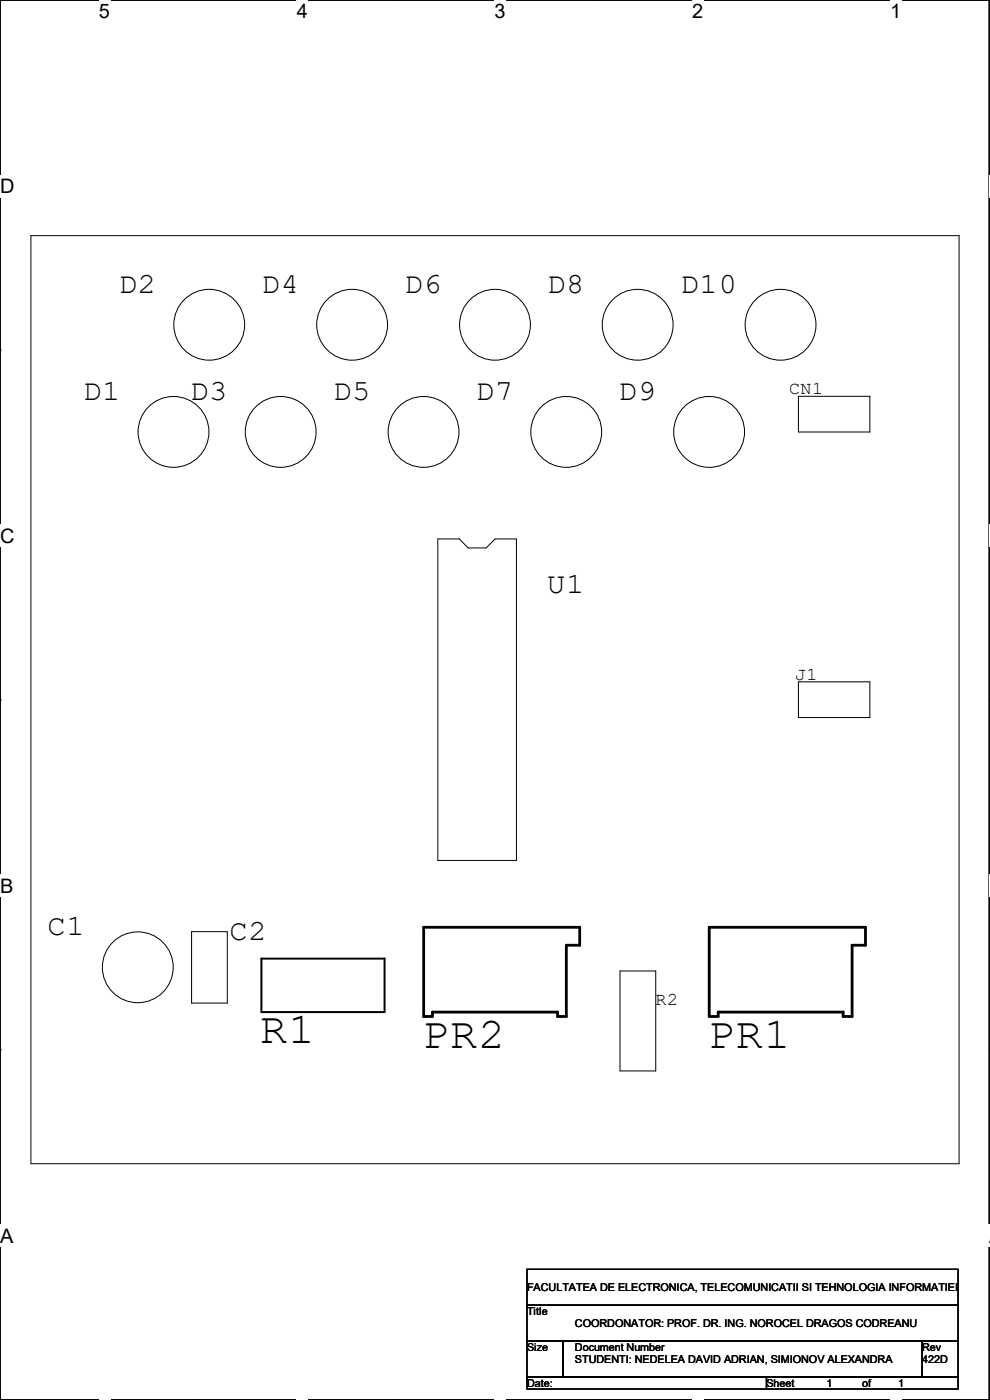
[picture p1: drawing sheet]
<svg xmlns="http://www.w3.org/2000/svg" width="210mm" height="297mm" viewBox="0 0 210 297" stroke-linecap="round" stroke-linejoin="round" font-family="sans-serif">
<path d="M0 0h209.8v297h-209.8z" fill="none" stroke="#000" stroke-width=".25"/>
<g fill="#fff">
<path d="M21 0h2.4v4.8h-2.4z"/>
<path d="M21 297h2.4z"/>
</g>
<path d="M42 0h.1M42 297h.1" fill="none" stroke="#000" stroke-width=".25"/>
<g fill="#fff">
<path d="M62.9 0h2.4v4.8h-2.4z"/>
<path d="M62.9 297h2.4z"/>
</g>
<path d="M83.9 0h.1M83.9 297h.1" fill="none" stroke="#000" stroke-width=".25"/>
<g fill="#fff">
<path d="M104.9 0h2.4v4.8h-2.4z"/>
<path d="M104.9 297h2.4z"/>
</g>
<path d="M125.9 0h.1M125.9 297h.1" fill="none" stroke="#000" stroke-width=".25"/>
<g fill="#fff">
<path d="M146.9 0h2.3v4.8h-2.3z"/>
<path d="M146.9 297h2.3z"/>
</g>
<path d="M167.9 0h.1M167.9 297h.1" fill="none" stroke="#000" stroke-width=".25"/>
<g fill="#fff">
<path d="M188.8 0h2.4v4.8h-2.4z"/>
<path d="M188.8 297h2.4z"/>
<path d="M0 37.1h3.1v4.8h-3.1z"/>
<path d="M209.8 37.1h.2v4.8h-.2z"/>
<path d="M0 111.3h3.1v4.8h-3.1z"/>
<path d="M209.8 111.3h.2v4.8h-.2z"/>
</g>
<path d="M0 74.3h.1M209.8 74.3h.1" fill="none" stroke="#000" stroke-width=".25"/>
<g fill="#fff">
<path d="M0 185.6h2.9v4.7h-2.9z"/>
<path d="M209.8 185.6h.2v4.7h-.2z"/>
</g>
<path d="M0 148.5h.1M209.8 148.5h.1" fill="none" stroke="#000" stroke-width=".25"/>
<g fill="#fff">
<path d="M0 259.8h2.9v4.7h-2.9z"/>
<path d="M209.8 259.8h.2v4.7h-.2z"/>
</g>
<path d="M0 222.7h.1M209.8 222.7h.1M111.8 269.3h91.4v7.6h-91.4zM111.8 276.9h91.4v7.6h-91.4zM111.8 284.5h7.6v7.6h-7.6zM111.8 292.1h50.8v2.6h-50.8zM119.4 284.5h76.2v7.6h-76.2zM162.6 292.1h40.6v2.6h-40.6zM195.6 284.5h7.6v7.6h-7.6z" fill="none" stroke="#000" stroke-width=".25"/>
<g fill="none" stroke="#000" stroke-width=".21">
<path d="M6.6 50h196.9v196.9h-196.9zM169.4 84.1h15.1v7.6h-15.1zM92.9 114.3h4.6l1.8 1.9h3.8l1.9-1.9h4.6v68.2h-16.7zM169.4 144.7h15.1v7.5h-15.1zM40.6 197.7h7.6v15.1h-7.6zM131.5 206h7.6v21.2h-7.6z"/>
<circle cx="44.4" cy="68.9" r="7.5"/>
<circle cx="74.7" cy="68.9" r="7.5"/>
<circle cx="105" cy="68.9" r="7.5"/>
<circle cx="135.3" cy="68.9" r="7.5"/>
<circle cx="165.6" cy="68.9" r="7.5"/>
<circle cx="36.8" cy="91.6" r="7.5"/>
<circle cx="59.5" cy="91.6" r="7.5"/>
<circle cx="89.9" cy="91.6" r="7.5"/>
<circle cx="120.1" cy="91.6" r="7.5"/>
<circle cx="150.4" cy="91.6" r="7.5"/>
<circle cx="29.2" cy="205.2" r="7.5"/>
</g>
<path d="M55.5 203.4h26.1v11.3h-26.1z" fill="none" stroke="#000" stroke-width=".42"/>
<path d="M89.9 196.7h33.1v3.8h-2.9v15.1h-1.8v-.9h-26.6v.9h-1.8zM150.5 196.7h33.1v3.8h-2.8v15.1h-1.9v-.9h-26.5v.9h-1.9z" fill="none" stroke="#000" stroke-width=".59"/>
<g font-size="9.3">
<text x="55.2" y="221.4">R1</text>
<text x="89.6" y="222.4">PR2</text>
<text x="150.2" y="222.4">PR1</text>
</g>
<g font-size="6.2">
<text x="25.2" y="62.1">D2</text>
<text x="55.5" y="62.1">D4</text>
<text x="85.8" y="62.1">D6</text>
<text x="116.1" y="62.1">D8</text>
<text x="144.4" y="62.1">D10</text>
<text x="17.6" y="84.8">D1</text>
<text x="40.3" y="84.8">D3</text>
<text x="70.7" y="84.8">D5</text>
<text x="101" y="84.8">D7</text>
<text x="131.2" y="84.8">D9</text>
<text x="116.1" y="125.7">U1</text>
<text x="10.1" y="198.4">C1</text>
<text x="48.7" y="199.5">C2</text>
</g>
<g font-size="4.2">
<text x="21" y="3.9">5</text>
<text x="62.9" y="3.9">4</text>
<text x="104.9" y="3.9">3</text>
<text x="146.9" y="3.9">2</text>
<text x="188.8" y="3.9">1</text>
<text x="0" y="40.9">D</text>
<text x="0" y="115.1">C</text>
<text x="0" y="189.4">B</text>
<text x="0" y="263.6">A</text>
<text x="209.8" y="263.6">A</text>
</g>
<g font-size="3.8">
<text x="167.4" y="83.7">CN1</text>
<text x="168.6" y="144.3">J1</text>
<text x="139.1" y="213.2">R2</text>
</g>
<g font-size="2.3">
<text x="111.8" y="273.9">FACULTATEA DE ELECTRONICA, TELECOMUNICATII SI TEHNOLOGIA INFORMATIEI</text>
<text x="111.8" y="279">Title</text>
<text x="122" y="281.5">COORDONATOR: PROF. DR. ING. NOROCEL DRAGOS CODREANU</text>
<text x="111.8" y="286.6">Size</text>
<text x="122" y="286.6">Document Number</text>
<text x="195.6" y="286.6">Rev</text>
<text x="122" y="289.1">STUDENTI: NEDELEA DAVID ADRIAN, SIMIONOV ALEXANDRA</text>
<text x="195.6" y="289.1">422D</text>
<text x="111.8" y="294.2">Date:</text>
<text x="162.6" y="294.2">Sheet</text>
<text x="175.3" y="294.2">1</text>
<text x="182.9" y="294.2">of</text>
<text x="190.5" y="294.2">1</text>
</g>
</svg>
